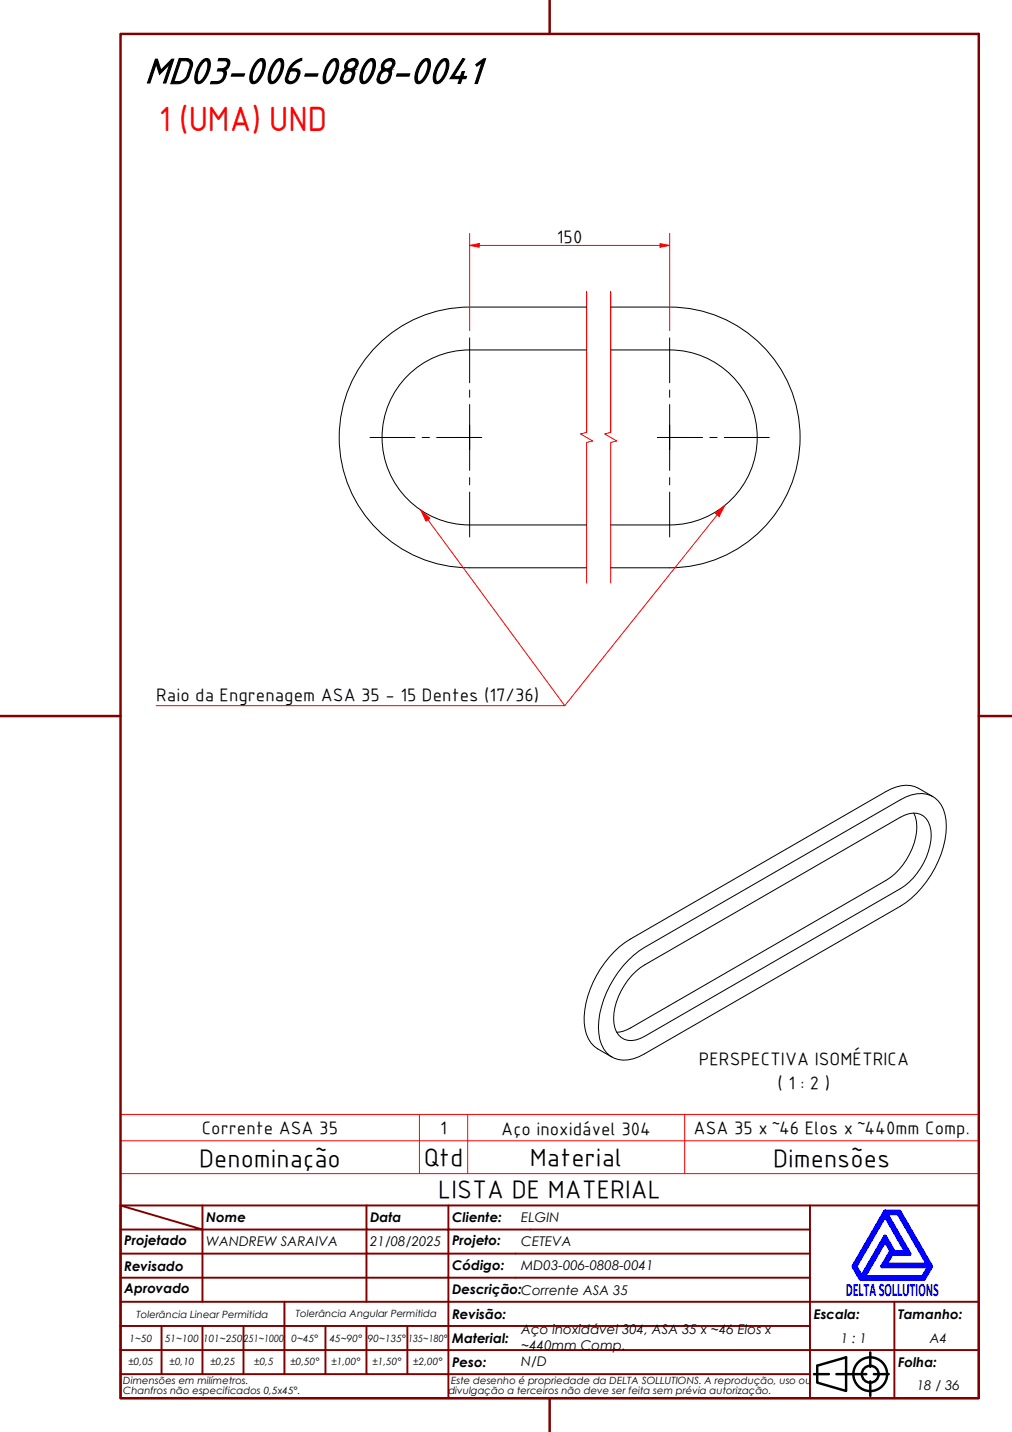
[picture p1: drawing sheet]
<svg xmlns="http://www.w3.org/2000/svg" width="210mm" height="297mm" viewBox="0 0 210 297" stroke-linecap="round" stroke-linejoin="round" font-family="sans-serif">
<!-- layer: Linha Corte (ABNT) -->
<path d="M121.7 89.7v-29.2v29.2l-1.3 .3 2.5 1.5-1.2 .3v29.2M126.7 89.7v-29.2v29.2l-1.3 .3 2.5 1.5-1.2 .3v29.2" fill="none" stroke="#f00" stroke-width=".21"/>
<!-- layer: Visible (ABNT) -->
<path d="M97.4 72.6a18.2 18.2 0 0 0-18.2 18.1 18.2 18.2 0 0 0 18.2 18.2M97.4 63.7a27 27 0 0 0-27 27 27 27 0 0 0 27 27.1M97.4 72.6h24.3M97.4 63.7h24.3M126.7 72.6h12.2a18.2 18.2 0 0 1 18.2 18.1 18.2 18.2 0 0 1-18.2 18.2h-12.2M126.7 63.7h12.2a27 27 0 0 1 27 27 27 27 0 0 1-27 27.1h-12.2M97.4 108.9h24.3M97.4 117.8h24.3M189.5 168.7a9.7 9.7 0 0 1-.9 8.5 13.2 13.2 0 0 1-4.9 5.4l-53 30.7a6 6 0 0 1-2.8 .8M193.5 165.2l-3-1.7a6.2 6.2 0 0 0-5.7 .1l-54.1 31.2a20.9 20.9 0 0 0-9.5 17.4 6.5 6.5 0 0 0 2.8 5.4l2.9 1.7M130.3 199.2l2.2-1.9 1.2-.8 53-30.6a6.7 6.7 0 0 1 7.2-.4 7 7 0 0 1 2.4 5.9 21.1 21.1 0 0 1-9.6 16.6l-53 30.6a6.7 6.7 0 0 1-7.2 .4 7.1 7.1 0 0 1-2.4-5.9 21.2 21.2 0 0 1 6.2-13.9zM131 202.4l1.8-1.6 .9-.6 53-30.7a4.1 4.1 0 0 1 5.4 .3 7.1 7.1 0 0 1 .5 6.8 14.3 14.3 0 0 1-5.9 7.7l-53 30.7a4.1 4.1 0 0 1-5.4-.3 6.7 6.7 0 0 1-.8-5.7 15.4 15.4 0 0 1 3.5-6.6z" fill="none" stroke="#000" stroke-width=".21"/>
<path d="M25 236.6h178v-5.4h-178v12.2M87 231.2v12.2M97 231.2v12.2M142 231.2v12.2M203 236.6v6.8h-178M25 243.4v6.6h178v-6.6" fill="none" stroke="#f00" stroke-width=".21"/>
<!-- layer: Borda A3/A4 (ABNT) -->
<path d="M25 7h178v283h-178zM114 0v7M0 148.5h25M203 148.5h7M114 290v7" fill="none" stroke="#800000" stroke-width=".51"/>
<path d="M183.6 257.3l1.2 2.2-1.8 3.2h9.7l-1.3 2.2h-12.2zM183.6 252.1l4.4 7.6h-2.6l-1.8-3.2-4.9 8.4-1.3-2.2zM183.6 251.3h3l6.5 11.4-1.5 2.6h-13.1l-1.5-2.6zM183.8 251.7h2.5l6.2 10.6h-8.8l1.3-2.2h3.7zM185 259.7h.2l-.1 .2z" fill="none" stroke="#00f" stroke-width=".8"/>
<!-- layer: 0 -->
<path d="M178.5 265.3h13.1" fill="none" stroke="#000" stroke-width=".21"/>
<g fill="none" stroke="#800000" stroke-width=".4">
<path d="M25 250l17 5h-17M25 250h178v40h-178zM42 255h34v5h17M42 255v15M42 250v5M76 250v5h17v5M93 250v5h75M168 250v20h-143M25 260h51v10M25 275h17M33.5 275v10M50.5 275h-8.5v10"/>
<path d="M59 270v15h-8.5M67.5 275v10h-8.5M76 275v10h8.5M84.5 275v10M93 275h-42.5v10M93 260v5h-68M93 275v10h75M93 260h75M93 275h75M168 265h-75v10M185.5 270v10h17.5M203 270h-35v10h17.5v10"/>
<path d="M25 285h25.5M25 280h143v10M67.5 285h8.5M84.5 285h8.5v5"/>
</g>
<g fill="none" stroke="#000" stroke-width=".51">
<path d="M168.8 285h3.1M169.5 283.3l6-1.8v7l-6-1.7zM173.5 285h6.2M180.5 280.5v3M180.5 286.5v3M181.3 285h3"/>
<circle cx="180.5" cy="285" r="3.5"/>
<circle cx="180.5" cy="285" r="1.75"/>
</g>
<!-- layer: Marca de centro (ISO) -->
<g fill="none" stroke="#000" stroke-width=".21">
<path d="M97.4 70.1v9.3M138.9 70.1v9.3M76.8 90.7h9.3M87.6 90.7h1.5M90.6 90.7h6.8h-2.5M97.4 83.9v6.8v-2.5M97.4 93.2v-2.5v6.9M97.4 80.9v1.5M97.4 99.1v1.5M99.9 90.7h-2.5h2.5M136.4 90.7h2.5h-2.5M138.9 83.9v6.8v-2.5"/>
<path d="M138.9 93.2v-2.5v6.9M138.9 80.9v1.5M138.9 99.1v1.5M141.4 90.7h-2.5h6.8M147.2 90.7h1.5M150.2 90.7h9.4M97.4 102.1v9.3M138.9 102.1v9.3"/>
</g>
<path d="M97.4 50.9h2" fill="none" stroke="#f00" stroke-width=".21"/>
<path d="M97.4 50.9l2-.4v.8z" fill="#f00"/>
<path d="M97.4 50.9l2-.4v.8zM136.9 50.9h2" fill="none" stroke="#f00" stroke-width=".21"/>
<path d="M136.9 50.5l2 .4-2 .4z" fill="#f00"/>
<path d="M97.4 48.4v20.2M99.4 50.9h37.5M136.9 50.5l2 .4-2 .4zM138.9 48.4v20.2" fill="none" stroke="#f00" stroke-width=".21"/>
<path d="M150.3 104.8l-1.5 2" fill="none" stroke="#f00" stroke-width=".21"/>
<path d="M148.4 106.5l1.9-1.7-1.1 2.3z" fill="#f00"/>
<path d="M87.3 105.8l1.5 2M148.4 106.5l1.9-1.7-1.1 2.3zM148.8 106.8l-31.7 39.6" fill="none" stroke="#f00" stroke-width=".21"/>
<path d="M87.3 105.8l1.9 1.7-.9 .6z" fill="#f00"/>
<path d="M87.3 105.8l1.9 1.7-.9 .6zM88.8 107.8l28.3 38.6h-84.7" fill="none" stroke="#f00" stroke-width=".21"/>
<text font-size="8.1" x="30" y="17.3">MD03-006-0808-0041</text>
<text font-size="7" fill="#f00" x="32.9" y="27.2">1 (UMA) UND</text>
<g font-size="5.4">
<text x="41.3" y="242">Denominação</text>
<text x="87.9" y="241.8">Qtd</text>
<text x="109.9" y="241.8">Material</text>
<text x="160.4" y="242">Dimensões</text>
<text x="90.9" y="248.5">LISTA DE MATERIAL</text>
</g>
<g font-size="3.9">
<text x="115.5" y="50.3">150</text>
<text x="32.4" y="145.3">Raio da Engrenagem ASA 35 - 15 Dentes (17/36)</text>
<text x="144.9" y="220.9">PERSPECTIVA ISOMÉTRICA</text>
<text x="161.3" y="225.9">( 1 : 2 )</text>
<text x="41.9" y="235.2">Corrente ASA 35</text>
<text x="91.3" y="235.2">1</text>
<text x="104" y="235.3">Aço inoxidável 304</text>
<text x="143.9" y="235.2">ASA 35 x ~46 Elos x ~440mm Comp.</text>
</g>
<text font-size="3.9" fill="#00f" x="175.4" y="268.8">DELTASOLLUTIONS</text>
<g font-size="2.8">
<text x="42.8" y="253.5">Nome</text>
<text x="76.8" y="253.5">Data</text>
<text x="93.8" y="253.6">Cliente:</text>
<text x="108.1" y="253.5">ELGIN</text>
<text x="25.8" y="263.6">Revisado</text>
<text x="25.8" y="258.3">Projetado</text>
<text x="42.8" y="258.5">WANDREW SARAIVA</text>
<text x="76.8" y="258.4">21/08/2025</text>
<text x="93.8" y="263.4">Código:</text>
<text x="93.8" y="258.3">Projeto:</text>
<text x="108.1" y="263.5">MD03-006-0808-0041</text>
<text x="108.1" y="258.5">CETEVA</text>
<text x="25.8" y="268.3">Aprovado</text>
<text x="93.8" y="268.3">Descrição:Corrente ASA 35</text>
<text x="93.8" y="273.6">Revisão:</text>
<text x="168.8" y="273.5">Escala:</text>
<text x="186.3" y="273.5">Tamanho:</text>
<text x="93.8" y="278.6">Material:</text>
<text x="108.1" y="276.7">Aço inoxidável 304, ASA 35 x ~46 Elos x</text>
<text x="108.1" y="280.1">~440mm Comp.</text>
<text x="174.4" y="278.5">1 : 1</text>
<text x="192.8" y="278.6">A4</text>
<text x="93.8" y="283.5">Peso:</text>
<text x="108.1" y="283.4">N/D</text>
<text x="186.3" y="283.5">Folha:</text>
<text x="190.2" y="288.4">18 / 36</text>
</g>
<g font-size="2.1">
<text x="28.3" y="273.3">Tolerância Linear Permitida</text>
<text x="61.4" y="273.1">Tolerância Angular Permitida</text>
<text x="26.9" y="278.3">1~50</text>
<text x="34.2" y="278.3">51~100</text>
<text x="42.1" y="278.3">101~250</text>
<text x="50.5" y="278.3">251~1000</text>
<text x="60.5" y="278.3">0~45°</text>
<text x="68.4" y="278.3">45~90°</text>
<text x="76.3" y="278.3">90~135°</text>
<text x="84.7" y="278.3">135~180°</text>
<text x="25.6" y="287.1">Dimensões em milímetros.</text>
<text x="26.6" y="283.2">±0,05</text>
<text x="35.2" y="283.2">±0,10</text>
<text x="43.6" y="283.2">±0,25</text>
<text x="52.7" y="283.2">±0,5</text>
<text x="60.2" y="283.2">±0,50°</text>
<text x="68.7" y="283.2">±1,00°</text>
<text x="77.2" y="283.2">±1,50°</text>
<text x="85.7" y="283.2">±2,00°</text>
<text x="93.6" y="287.1">Este desenho é propriedade da DELTA SOLLUTIONS. A reprodução, uso ou</text>
<text x="25.6" y="289.2">Chanfros não especificados 0,5x45°.</text>
<text x="93" y="289.2">divulgação a terceiros não deve ser feita sem prévia autorização.</text>
</g>
</svg>
